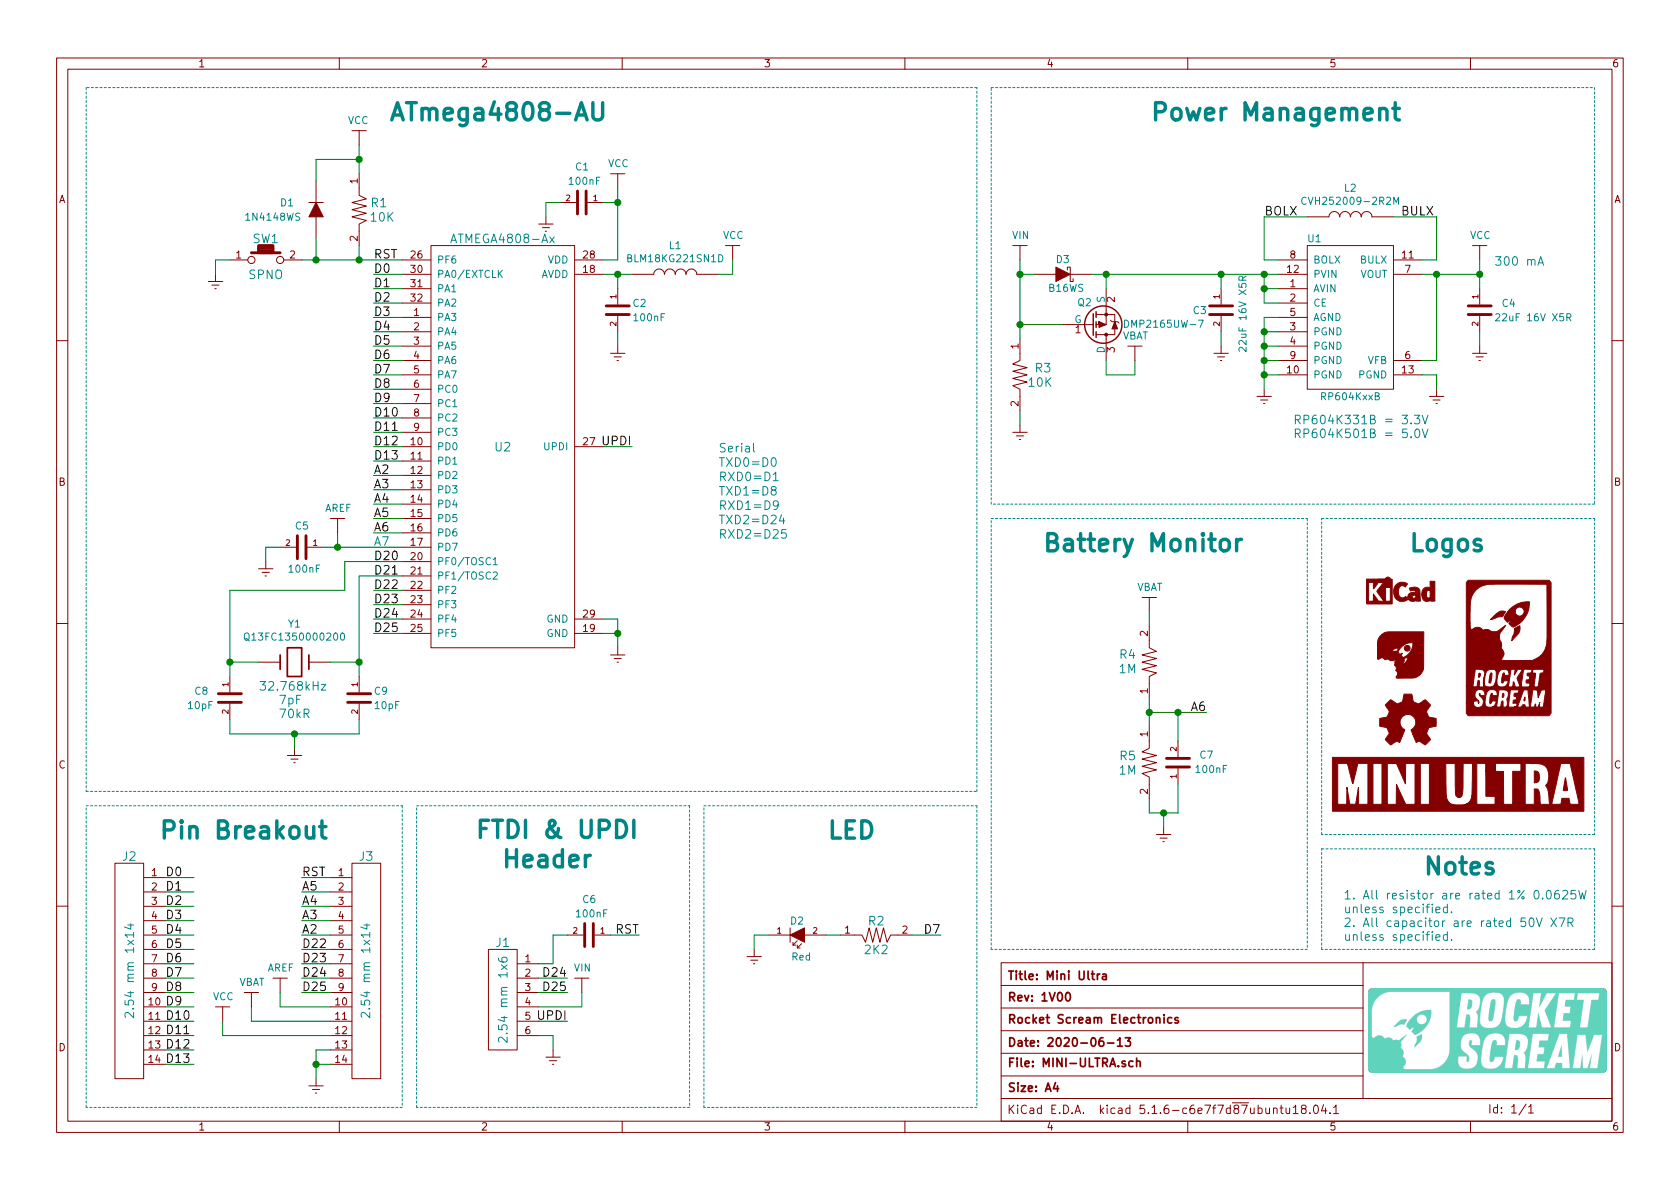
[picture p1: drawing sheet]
EESchema Schematic File Version 4
EELAYER 30 0
EELAYER END
$Descr A4 11693 8268
encoding utf-8
Sheet 1 1
Title "Mini Ultra"
Date "2020-06-13"
Rev "1V00"
Comp "Rocket Scream Electronics"
Comment1 ""
Comment2 ""
Comment3 ""
Comment4 ""
$EndDescr
$Comp
L RocketScreamKiCadLib:INDUCTOR L1
U 1 1
P 4700 1900
F 0 "L1" H 4700 2102 50  0000 C CNN
F 1 "BLM18KG221SN1D" H 4700 2011 50  0000 C CNN
F 2 "RocketScreamKiCadLib:I_0603" H 4700 1750 60  0001 C CNN
F 3 "" V 4700 1900 60  0000 C CNN
	1    4700 1900
	1    0    0    -1  
$EndComp
Text Notes 8000 850  0    120  ~ 24
Power Management
$Comp
L RocketScreamKiCadLib:CAPACITOR-CERAMIC C4
U 1 1
P 10300 2150
F 0 "C4" H 10450 2200 50  0000 L CNN
F 1 "22uF 16V X5R" H 10400 2100 50  0000 L CNN
F 2 "RocketScreamKiCadLib:C_0805" H 10300 1950 30  0001 C CNN
F 3 "" H 10300 2150 60  0000 C CNN
	1    10300 2150
	1    0    0    -1  
$EndComp
$Comp
L RocketScreamKiCadLib:CAPACITOR-CERAMIC C3
U 1 1
P 8500 2150
F 0 "C3" H 8300 2150 50  0000 L CNN
F 1 "22uF 16V X5R" V 8650 1850 50  0000 L CNN
F 2 "RocketScreamKiCadLib:C_0805" H 8500 1950 30  0001 C CNN
F 3 "" H 8500 2150 60  0000 C CNN
	1    8500 2150
	1    0    0    -1  
$EndComp
$Comp
L RocketScreamKiCadLib:GND #PWR01
U 1 1
P 8800 2700
F 0 "#PWR01" H 8800 2450 50  0001 C CNN
F 1 "GND" H 8800 2550 50  0001 C CNN
F 2 "" H 8800 2700 60  0000 C CNN
F 3 "" H 8800 2700 60  0000 C CNN
	1    8800 2700
	1    0    0    -1  
$EndComp
$Comp
L RocketScreamKiCadLib:GND #PWR02
U 1 1
P 10300 2400
F 0 "#PWR02" H 10300 2150 50  0001 C CNN
F 1 "GND" H 10300 2250 50  0001 C CNN
F 2 "" H 10300 2400 60  0000 C CNN
F 3 "" H 10300 2400 60  0000 C CNN
	1    10300 2400
	1    0    0    -1  
$EndComp
$Comp
L RocketScreamKiCadLib:GND #PWR03
U 1 1
P 8500 2400
F 0 "#PWR03" H 8500 2150 50  0001 C CNN
F 1 "GND" H 8500 2250 50  0001 C CNN
F 2 "" H 8500 2400 60  0000 C CNN
F 3 "" H 8500 2400 60  0000 C CNN
	1    8500 2400
	1    0    0    -1  
$EndComp
Text Notes 2700 850  0    120  ~ 24
ATmega4808-AU
$Comp
L RocketScreamKiCadLib:CAPACITOR-CERAMIC C1
U 1 1
P 4050 1400
F 0 "C1" V 3800 1350 50  0000 L CNN
F 1 "100nF" V 3900 1300 50  0000 L CNN
F 2 "RocketScreamKiCadLib:C_0603" H 4050 1200 30  0001 C CNN
F 3 "" H 4050 1400 60  0000 C CNN
	1    4050 1400
	0    1    1    0   
$EndComp
$Comp
L RocketScreamKiCadLib:GND #PWR06
U 1 1
P 3800 1500
F 0 "#PWR06" H 3800 1250 50  0001 C CNN
F 1 "GND" H 3800 1350 50  0001 C CNN
F 2 "" H 3800 1500 60  0000 C CNN
F 3 "" H 3800 1500 60  0000 C CNN
	1    3800 1500
	1    0    0    -1  
$EndComp
$Comp
L RocketScreamKiCadLib:CAPACITOR-CERAMIC C2
U 1 1
P 4300 2150
F 0 "C2" H 4400 2200 50  0000 L CNN
F 1 "100nF" H 4400 2100 50  0000 L CNN
F 2 "RocketScreamKiCadLib:C_0603" H 4300 1950 30  0001 C CNN
F 3 "" H 4300 2150 60  0000 C CNN
	1    4300 2150
	1    0    0    -1  
$EndComp
Text Label 2600 2200 0    60   ~ 0
D3
Text Label 2600 2300 0    60   ~ 0
D4
$Comp
L RocketScreamKiCadLib:DIODE D1
U 1 1
P 2200 1450
F 0 "D1" V 2150 1600 50  0000 L CNN
F 1 "1N4148WS" V 2250 1550 50  0000 L CNN
F 2 "RocketScreamKiCadLib:SOD-323" H 2200 1250 60  0001 C CNN
F 3 "" H 2200 1450 60  0000 C CNN
	1    2200 1450
	0    -1   1    0   
$EndComp
$Comp
L RocketScreamKiCadLib:RESISTOR R1
U 1 1
P 2500 1450
F 0 "R1" V 2450 1250 60  0000 L CNN
F 1 "10K" V 2550 1200 60  0000 L CNN
F 2 "RocketScreamKiCadLib:R_0603" H 2500 1250 60  0001 C CNN
F 3 "" H 2500 1450 60  0000 C CNN
	1    2500 1450
	0    -1   1    0   
$EndComp
$Comp
L RocketScreamKiCadLib:TACT-SWITCH_2Pins SW1
U 1 1
P 1850 1800
F 0 "SW1" H 1850 1950 60  0000 C CNN
F 1 "SPNO" H 1850 1700 60  0000 C CNN
F 2 "RocketScreamKiCadLib:TS-107A" H 1850 1600 60  0001 C CNN
F 3 "" H 1850 1800 60  0000 C CNN
	1    1850 1800
	1    0    0    -1  
$EndComp
$Comp
L RocketScreamKiCadLib:GND #PWR09
U 1 1
P 1500 1900
F 0 "#PWR09" H 1500 1650 50  0001 C CNN
F 1 "GND" H 1500 1750 50  0001 C CNN
F 2 "" H 1500 1900 60  0000 C CNN
F 3 "" H 1500 1900 60  0000 C CNN
	1    1500 1900
	-1   0    0    -1  
$EndComp
Text Label 2600 2400 0    60   ~ 0
D5
Text Label 2600 2500 0    60   ~ 0
D6
Text Label 2600 2600 0    60   ~ 0
D7
Text Label 2600 2700 0    60   ~ 0
D8
Text Label 2600 2800 0    60   ~ 0
D9
Text Label 2600 2900 0    60   ~ 0
D10
Text Label 2600 3000 0    60   ~ 0
D11
Text Label 2600 3100 0    60   ~ 0
D12
$Comp
L RocketScreamKiCadLib:GND #PWR010
U 1 1
P 4300 2400
F 0 "#PWR010" H 4300 2150 50  0001 C CNN
F 1 "GND" H 4300 2250 50  0001 C CNN
F 2 "" H 4300 2400 60  0000 C CNN
F 3 "" H 4300 2400 60  0000 C CNN
	1    4300 2400
	1    0    0    -1  
$EndComp
Text Label 2600 3200 0    60   ~ 0
D13
Text Label 2600 3300 0    60   ~ 0
A2
Text Label 2600 3400 0    60   ~ 0
A3
Text Label 2600 3500 0    60   ~ 0
A4
Text Label 2600 3600 0    60   ~ 0
A5
Text Label 2600 1800 0    60   ~ 0
RST
Text Label 2600 1900 0    60   ~ 0
D0
Text Label 2600 2000 0    60   ~ 0
D1
Text Label 2600 2100 0    60   ~ 0
D2
$Comp
L RocketScreamKiCadLib:CAPACITOR-CERAMIC C5
U 1 1
P 2100 3800
F 0 "C5" V 1950 3750 50  0000 L CNN
F 1 "100nF" V 2250 3700 50  0000 L CNN
F 2 "RocketScreamKiCadLib:C_0603" H 2100 3600 30  0001 C CNN
F 3 "" H 2100 3800 60  0000 C CNN
	1    2100 3800
	0    1    1    0   
$EndComp
$Comp
L RocketScreamKiCadLib:GND #PWR012
U 1 1
P 1850 3900
F 0 "#PWR012" H 1850 3650 50  0001 C CNN
F 1 "GND" H 1850 3750 50  0001 C CNN
F 2 "" H 1850 3900 60  0000 C CNN
F 3 "" H 1850 3900 60  0000 C CNN
	1    1850 3900
	1    0    0    -1  
$EndComp
$Comp
L RocketScreamKiCadLib:AREF #PWR013
U 1 1
P 2350 3700
F 0 "#PWR013" H 2350 3550 50  0001 C CNN
F 1 "AREF" H 2355 3873 50  0000 C CNN
F 2 "" H 2350 3700 60  0000 C CNN
F 3 "" H 2350 3700 60  0000 C CNN
	1    2350 3700
	1    0    0    -1  
$EndComp
$Comp
L RocketScreamKiCadLib:LED-SINGLE D2
U 1 1
P 5550 6500
F 0 "D2" H 5600 6600 50  0000 R CNN
F 1 "Red" H 5650 6350 50  0000 R CNN
F 2 "RocketScreamKiCadLib:LED_0603" H 5550 6250 60  0001 C CNN
F 3 "" H 5550 6500 60  0000 C CNN
	1    5550 6500
	1    0    0    -1  
$EndComp
$Comp
L RocketScreamKiCadLib:RESISTOR R2
U 1 1
P 6100 6500
F 0 "R2" H 6100 6600 60  0000 C CNN
F 1 "2K2" H 6100 6400 60  0000 C CNN
F 2 "RocketScreamKiCadLib:R_0603" H 6100 6300 60  0001 C CNN
F 3 "" H 6100 6500 60  0000 C CNN
	1    6100 6500
	1    0    0    -1  
$EndComp
Text Notes 5750 5850 0    120  ~ 24
LED
Text Notes 9350 6550 0    60   ~ 0
1. All resistor are rated 1% 0.0625W \nunless specified.\n2. All capacitor are rated 50V X7R \nunless specified.
Text Label 6550 6500 2    60   ~ 0
D7
Wire Notes Line
	6900 6600 6900 3600
Wire Notes Line
	9100 6600 6900 6600
Wire Notes Line
	9100 3600 9100 6600
Wire Notes Line
	6900 3600 9100 3600
Wire Notes Line
	11100 6600 9200 6600
Wire Notes Line
	11100 5900 11100 6600
Wire Notes Line
	9200 5900 11100 5900
Wire Notes Line
	9200 6600 9200 5900
Wire Wire Line
	6350 6500 6550 6500
Wire Wire Line
	1850 3800 1850 3900
Wire Wire Line
	2350 3700 2350 3800
Wire Wire Line
	2800 2100 2600 2100
Wire Wire Line
	2800 2000 2600 2000
Wire Wire Line
	2800 1900 2600 1900
Wire Wire Line
	2800 3600 2600 3600
Wire Wire Line
	2800 3500 2600 3500
Wire Wire Line
	5100 1900 5000 1900
Wire Wire Line
	5100 1800 5100 1900
Wire Wire Line
	4300 2300 4300 2400
Connection ~ 4300 1900
Wire Wire Line
	4300 1900 4400 1900
Wire Wire Line
	4300 1900 4300 2000
Wire Wire Line
	4200 1900 4300 1900
Wire Wire Line
	2600 3300 2800 3300
Wire Wire Line
	2600 3400 2800 3400
Wire Wire Line
	2600 3700 2800 3700
Wire Wire Line
	2600 3200 2800 3200
Wire Wire Line
	2800 3100 2600 3100
Wire Wire Line
	2800 3000 2600 3000
Wire Wire Line
	2800 2900 2600 2900
Wire Wire Line
	2800 2800 2600 2800
Wire Wire Line
	2800 2700 2600 2700
Wire Wire Line
	2800 2600 2600 2600
Wire Wire Line
	2800 2500 2600 2500
Wire Wire Line
	2800 2400 2600 2400
Wire Wire Line
	1500 1800 1500 1900
Wire Wire Line
	1600 1800 1500 1800
Connection ~ 2500 1100
Wire Wire Line
	2200 1800 2200 1650
Wire Wire Line
	2500 1700 2500 1800
Wire Wire Line
	2200 1100 2200 1250
Wire Wire Line
	2500 1100 2200 1100
Wire Wire Line
	2500 1000 2500 1100
Wire Wire Line
	2500 1100 2500 1200
Wire Wire Line
	2800 2200 2600 2200
Wire Wire Line
	2800 2300 2600 2300
Wire Wire Line
	4200 1400 4300 1400
Wire Wire Line
	3800 1500 3800 1400
Wire Wire Line
	4300 1800 4200 1800
Wire Wire Line
	4300 1800 4300 1400
Wire Notes Line
	6800 600  600  600 
Wire Notes Line
	6800 5500 6800 600 
Wire Notes Line
	600  5500 6800 5500
Wire Notes Line
	600  600  600  5500
Connection ~ 10300 1900
Connection ~ 8500 1900
Wire Wire Line
	8500 2300 8500 2400
Wire Wire Line
	10300 2300 10300 2400
Wire Wire Line
	10300 1800 10300 1900
Wire Wire Line
	10300 1900 10300 2000
Wire Wire Line
	8500 1900 8500 2000
Wire Notes Line
	2900 7700 2900 5600
Wire Notes Line
	4800 7700 2900 7700
Wire Notes Line
	4800 5600 4800 7700
Wire Notes Line
	2900 5600 4800 5600
Wire Notes Line
	6900 3500 6900 600 
Wire Notes Line
	11100 3500 6900 3500
Wire Notes Line
	11100 600  11100 3500
Wire Notes Line
	6900 600  11100 600 
Wire Notes Line
	600  7700 600  5600
Wire Notes Line
	2800 7700 600  7700
Wire Notes Line
	2800 5600 2800 7700
Wire Notes Line
	600  5600 2800 5600
$Comp
L RocketScreamKiCadLib:GND #PWR016
U 1 1
P 5250 6600
F 0 "#PWR016" H 5250 6350 50  0001 C CNN
F 1 "GND" H 5250 6450 50  0001 C CNN
F 2 "" H 5250 6600 60  0000 C CNN
F 3 "" H 5250 6600 60  0000 C CNN
	1    5250 6600
	1    0    0    -1  
$EndComp
Wire Wire Line
	5250 6500 5250 6600
Wire Wire Line
	5350 6500 5250 6500
Text Notes 9900 6100 0    120  ~ 24
Notes
$Comp
L RocketScreamKiCadLib:CONN-HDR-1x14 J2
U 1 1
P 900 6750
F 0 "J2" H 900 7550 60  0000 C CNN
F 1 "2.54 mm 1x14" V 900 6750 60  0000 C CNN
F 2 "RocketScreamKiCadLib:HDR_1x14_Pitch2.54mm" H 900 5850 60  0001 C CNN
F 3 "" H 900 6900 60  0000 C CNN
	1    900  6750
	1    0    0    -1  
$EndComp
$Comp
L RocketScreamKiCadLib:CONN-HDR-1x14 J3
U 1 1
P 2550 6750
F 0 "J3" H 2550 7550 60  0000 C CNN
F 1 "2.54 mm 1x14" V 2550 6750 60  0000 C CNN
F 2 "RocketScreamKiCadLib:HDR_1x14_Pitch2.54mm" H 2550 5850 60  0001 C CNN
F 3 "" H 2550 6900 60  0000 C CNN
	1    2550 6750
	-1   0    0    -1  
$EndComp
$Comp
L RocketScreamKiCadLib:CONN-HDR-1x6 J1
U 1 1
P 3500 6950
F 0 "J1" H 3500 7350 60  0000 C CNN
F 1 "2.54 mm 1x6" V 3500 6950 60  0000 C CNN
F 2 "RocketScreamKiCadLib:HDR_1x6_Pitch2.54mm" H 3500 6400 60  0001 C CNN
F 3 "" H 3500 6700 60  0000 C CNN
	1    3500 6950
	1    0    0    -1  
$EndComp
$Comp
L RocketScreamKiCadLib:CAPACITOR-CERAMIC C6
U 1 1
P 4100 6500
F 0 "C6" V 3850 6450 50  0000 L CNN
F 1 "100nF" V 3950 6400 50  0000 L CNN
F 2 "RocketScreamKiCadLib:C_0603" H 4100 6300 30  0001 C CNN
F 3 "" H 4100 6500 60  0000 C CNN
	1    4100 6500
	0    1    1    0   
$EndComp
Text Label 4450 6500 2    60   ~ 0
RST
Wire Wire Line
	4250 6500 4450 6500
$Comp
L RocketScreamKiCadLib:GND #PWR017
U 1 1
P 3850 7300
F 0 "#PWR017" H 3850 7050 50  0001 C CNN
F 1 "GND" H 3850 7150 50  0001 C CNN
F 2 "" H 3850 7300 60  0000 C CNN
F 3 "" H 3850 7300 60  0000 C CNN
	1    3850 7300
	1    0    0    -1  
$EndComp
Wire Wire Line
	3750 7200 3850 7200
Wire Wire Line
	3850 7200 3850 7300
Wire Wire Line
	1150 6100 1350 6100
Wire Wire Line
	1350 6200 1150 6200
Wire Wire Line
	1350 6300 1150 6300
Wire Wire Line
	1150 6400 1350 6400
Wire Wire Line
	1350 6500 1150 6500
Wire Wire Line
	1350 6600 1150 6600
Wire Wire Line
	1350 6700 1150 6700
Wire Wire Line
	1350 6800 1150 6800
Wire Wire Line
	1350 6900 1150 6900
Wire Wire Line
	1350 7000 1150 7000
Wire Wire Line
	1350 7100 1150 7100
Wire Wire Line
	1350 7200 1150 7200
Wire Wire Line
	1350 7300 1150 7300
Wire Wire Line
	1350 7400 1150 7400
Text Label 1150 6100 0    60   ~ 0
D0
Text Label 1150 6200 0    60   ~ 0
D1
Text Label 1150 6300 0    60   ~ 0
D2
Text Label 1150 6400 0    60   ~ 0
D3
Text Label 1150 6500 0    60   ~ 0
D4
Text Label 1150 6600 0    60   ~ 0
D5
Text Label 1150 6700 0    60   ~ 0
D6
Text Label 1150 6800 0    60   ~ 0
D7
Text Label 1150 6900 0    60   ~ 0
D8
Text Label 1150 7000 0    60   ~ 0
D9
Text Label 1150 7100 0    60   ~ 0
D10
Text Label 1150 7200 0    60   ~ 0
D11
Text Label 1150 7300 0    60   ~ 0
D12
Text Label 1150 7400 0    60   ~ 0
D13
$Comp
L RocketScreamKiCadLib:GND #PWR019
U 1 1
P 2200 7500
F 0 "#PWR019" H 2200 7250 50  0001 C CNN
F 1 "GND" H 2200 7350 50  0001 C CNN
F 2 "" H 2200 7500 60  0000 C CNN
F 3 "" H 2200 7500 60  0000 C CNN
	1    2200 7500
	1    0    0    -1  
$EndComp
Wire Wire Line
	2300 7300 2200 7300
Wire Wire Line
	2200 7300 2200 7400
Wire Wire Line
	2200 7400 2200 7500
Wire Wire Line
	2300 7400 2200 7400
Connection ~ 2200 7400
$Comp
L RocketScreamKiCadLib:VIN #PWR021
U 1 1
P 4050 6900
F 0 "#PWR021" H 4050 6750 50  0001 C CNN
F 1 "VIN" H 4055 7073 50  0000 C CNN
F 2 "" H 4050 6900 60  0000 C CNN
F 3 "" H 4050 6900 60  0000 C CNN
	1    4050 6900
	1    0    0    -1  
$EndComp
$Comp
L RocketScreamKiCadLib:AREF #PWR022
U 1 1
P 1950 6900
F 0 "#PWR022" H 1950 6750 50  0001 C CNN
F 1 "AREF" H 1955 7073 50  0000 C CNN
F 2 "" H 1950 6900 60  0000 C CNN
F 3 "" H 1950 6900 60  0000 C CNN
	1    1950 6900
	1    0    0    -1  
$EndComp
Wire Wire Line
	2300 6900 2100 6900
Wire Wire Line
	2300 6800 2100 6800
Wire Wire Line
	2300 6700 2100 6700
Wire Wire Line
	2300 6600 2100 6600
Wire Wire Line
	2300 6500 2100 6500
Wire Wire Line
	2300 6400 2100 6400
Wire Wire Line
	2300 6300 2100 6300
Wire Wire Line
	2300 6200 2100 6200
Wire Wire Line
	2300 6100 2100 6100
Wire Wire Line
	2300 7000 1950 7000
Wire Wire Line
	1950 7000 1950 6900
Wire Wire Line
	2300 7100 1750 7100
Wire Wire Line
	1750 7100 1750 7000
Wire Wire Line
	1550 7100 1550 7200
Wire Wire Line
	1550 7200 2300 7200
Text Label 2100 6100 0    60   ~ 0
RST
Text Label 2100 6200 0    60   ~ 0
A5
Text Label 2100 6300 0    60   ~ 0
A4
Text Label 2100 6400 0    60   ~ 0
A3
Text Label 2100 6500 0    60   ~ 0
A2
Wire Wire Line
	3750 6800 3950 6800
Wire Wire Line
	3750 6900 3950 6900
Wire Wire Line
	3950 6500 3850 6500
Wire Wire Line
	3850 6500 3850 6700
Wire Wire Line
	3850 6700 3750 6700
Wire Wire Line
	3750 7000 4050 7000
Wire Wire Line
	4050 7000 4050 6900
$Comp
L RocketScreamKiCadLib:LOGO-KICAD LOGO1
U 1 1
P 9750 4100
F 0 "LOGO1" H 9904 4098 60  0001 L CNN
F 1 "LOGO-KICAD" H 9750 4000 60  0001 C CNN
F 2 "RocketScreamKiCadLib:LOGO-KICAD_XXXSmall" H 9750 3900 60  0001 C CNN
F 3 "" H 9750 4100 60  0000 C CNN
	1    9750 4100
	1    0    0    -1  
$EndComp
Wire Notes Line
	9200 3600 11100 3600
Wire Notes Line
	11100 3600 11100 5800
Wire Notes Line
	11100 5800 9200 5800
Wire Notes Line
	9200 5800 9200 3600
Text Notes 9800 3850 0    120  ~ 24
Logos
Text Notes 3300 6050 0    120  ~ 24
FTDI & UPDI\n  Header
Text Notes 1100 5850 0    120  ~ 24
Pin Breakout
$Comp
L RocketScreamKiCadLib:GND #PWR0103
U 1 1
P 10000 2700
F 0 "#PWR0103" H 10000 2450 50  0001 C CNN
F 1 "GND" H 10000 2550 50  0001 C CNN
F 2 "" H 10000 2700 60  0000 C CNN
F 3 "" H 10000 2700 60  0000 C CNN
	1    10000 2700
	1    0    0    -1  
$EndComp
Wire Wire Line
	8900 2600 8800 2600
Wire Wire Line
	8800 2600 8800 2700
Wire Wire Line
	9900 2600 10000 2600
Wire Wire Line
	10000 2600 10000 2700
Wire Wire Line
	8900 2500 8800 2500
Wire Wire Line
	8800 2500 8800 2400
Wire Wire Line
	8800 2400 8900 2400
Wire Wire Line
	8900 2300 8800 2300
Wire Wire Line
	8800 2300 8800 2400
Connection ~ 8800 2400
Wire Wire Line
	8900 2200 8800 2200
Wire Wire Line
	8800 2200 8800 2300
Connection ~ 8800 2300
Wire Wire Line
	8900 2100 8800 2100
Wire Wire Line
	8500 1900 8800 1900
Wire Wire Line
	8900 2000 8800 2000
Wire Wire Line
	8800 2000 8800 1900
Wire Wire Line
	8800 1900 8900 1900
Wire Wire Line
	8900 1800 8800 1800
$Comp
L RocketScreamKiCadLib:INDUCTOR L2
U 1 1
P 9400 1500
F 0 "L2" H 9400 1702 50  0000 C CNN
F 1 "CVH252009-2R2M" H 9400 1611 50  0000 C CNN
F 2 "RocketScreamKiCadLib:I_2520" H 9400 1350 60  0001 C CNN
F 3 "" V 9400 1500 60  0000 C CNN
	1    9400 1500
	1    0    0    -1  
$EndComp
Wire Wire Line
	9100 1500 8800 1500
Wire Wire Line
	8800 1500 8800 1800
Wire Wire Line
	9700 1500 10000 1500
Wire Wire Line
	10000 1500 10000 1800
$Comp
L RocketScreamKiCadLib:MOSFET-P Q2
U 1 1
P 7700 2250
F 0 "Q2" H 7550 2100 50  0000 C CNN
F 1 "DMP2165UW-7" H 8100 2250 50  0000 C CNN
F 2 "RocketScreamKiCadLib:SOT-323" H 7700 1950 29  0001 C CNN
F 3 "" H 7600 2250 60  0000 C CNN
	1    7700 2250
	1    0    0    1   
$EndComp
$Comp
L RocketScreamKiCadLib:DIODE_Schottky D3
U 1 1
P 7400 1900
F 0 "D3" H 7350 1800 50  0000 L CNN
F 1 "B16WS" H 7250 2000 50  0000 L CNN
F 2 "RocketScreamKiCadLib:SOD-323" H 7400 1700 60  0001 C CNN
F 3 "" H 7400 1900 60  0000 C CNN
	1    7400 1900
	-1   0    0    1   
$EndComp
$Comp
L RocketScreamKiCadLib:RESISTOR R3
U 1 1
P 7100 2600
F 0 "R3" V 7050 2700 60  0000 L CNN
F 1 "10K" V 7150 2650 60  0000 L CNN
F 2 "RocketScreamKiCadLib:R_0603" H 7100 2400 60  0001 C CNN
F 3 "" H 7100 2600 60  0000 C CNN
	1    7100 2600
	0    1    1    0   
$EndComp
Wire Wire Line
	7900 2600 7700 2600
$Comp
L RocketScreamKiCadLib:GND #PWR0105
U 1 1
P 7100 2950
F 0 "#PWR0105" H 7100 2700 50  0001 C CNN
F 1 "GND" H 7100 2800 50  0001 C CNN
F 2 "" H 7100 2950 60  0000 C CNN
F 3 "" H 7100 2950 60  0000 C CNN
	1    7100 2950
	1    0    0    -1  
$EndComp
Wire Wire Line
	7100 2850 7100 2950
Text Label 8800 1500 0    60   ~ 0
BOLX
Text Label 9750 1500 0    60   ~ 0
BULX
$Comp
L RocketScreamKiCadLib:RP604Kxxx U1
U 1 1
P 9400 2200
F 0 "U1" H 9150 2750 50  0000 C CNN
F 1 "RP604KxxB" H 9400 1650 50  0000 C CNN
F 2 "RocketScreamKiCadLib:DFN-12" H 9400 1550 50  0001 C CNN
F 3 "https://www.e-devices.ricoh.co.jp/en/products/power/dcdc/rp604/rp604-ea.pdf" H 9400 1450 50  0001 C CNN
	1    9400 2200
	1    0    0    -1  
$EndComp
Wire Wire Line
	9900 1800 10000 1800
Wire Wire Line
	9900 2500 10000 2500
Wire Wire Line
	9900 1900 10000 1900
Wire Wire Line
	10000 1900 10000 2500
Connection ~ 10000 1900
Wire Wire Line
	10000 1900 10300 1900
Connection ~ 8800 1900
Wire Wire Line
	8800 2100 8800 2000
Connection ~ 8800 2000
Wire Wire Line
	8800 2500 8800 2600
Connection ~ 8800 2500
Connection ~ 8800 2600
$Comp
L RocketScreamKiCadLib:LOGO-ROCKET-SCREAM-WITHOUT-TEXT LOGO3
U 1 1
P 9750 4550
F 0 "LOGO3" H 9750 4800 60  0001 C CNN
F 1 "LOGO-ROCKET-SCREAM-WITHOUT-TEXT" H 9700 4300 60  0001 C CNN
F 2 "RocketScreamKiCadLib:LOGO-ROCKET-SCREAM_Without_Text_XXXXSmall" H 9650 4700 60  0001 C CNN
F 3 "" H 9750 4550 60  0001 C CNN
	1    9750 4550
	1    0    0    -1  
$EndComp
Wire Wire Line
	7900 2500 7900 2600
Wire Wire Line
	7400 2250 7100 2250
Wire Wire Line
	7100 2250 7100 2350
Wire Wire Line
	7200 1900 7100 1900
Wire Wire Line
	7100 1900 7100 2250
Connection ~ 7100 2250
Wire Wire Line
	7600 1900 7700 1900
Wire Wire Line
	7700 1900 7700 2000
Wire Wire Line
	7700 2500 7700 2600
Wire Wire Line
	7100 1800 7100 1900
Connection ~ 7100 1900
Wire Wire Line
	7700 1900 8500 1900
Connection ~ 7700 1900
$Comp
L RocketScreamKiCadLib:VIN #PWR0102
U 1 1
P 7100 1800
F 0 "#PWR0102" H 7100 1650 50  0001 C CNN
F 1 "VIN" H 7105 1973 50  0000 C CNN
F 2 "" H 7100 1800 60  0000 C CNN
F 3 "" H 7100 1800 60  0000 C CNN
	1    7100 1800
	1    0    0    -1  
$EndComp
$Comp
L RocketScreamKiCadLib:VBAT #PWR0106
U 1 1
P 7900 2500
F 0 "#PWR0106" H 7900 2350 50  0001 C CNN
F 1 "VBAT" H 7905 2673 50  0000 C CNN
F 2 "" H 7900 2500 60  0000 C CNN
F 3 "" H 7900 2500 60  0000 C CNN
	1    7900 2500
	1    0    0    -1  
$EndComp
$Comp
L RocketScreamKiCadLib:VBAT #PWR0107
U 1 1
P 1750 7000
F 0 "#PWR0107" H 1750 6850 50  0001 C CNN
F 1 "VBAT" H 1755 7173 50  0000 C CNN
F 2 "" H 1750 7000 60  0000 C CNN
F 3 "" H 1750 7000 60  0000 C CNN
	1    1750 7000
	1    0    0    -1  
$EndComp
$Comp
L RocketScreamKiCadLib:VCC #PWR0104
U 1 1
P 10300 1800
F 0 "#PWR0104" H 10300 1650 50  0001 C CNN
F 1 "VCC" H 10305 1973 50  0000 C CNN
F 2 "" H 10300 1800 60  0000 C CNN
F 3 "" H 10300 1800 60  0000 C CNN
	1    10300 1800
	1    0    0    -1  
$EndComp
$Comp
L RocketScreamKiCadLib:VCC #PWR0108
U 1 1
P 4300 1300
F 0 "#PWR0108" H 4300 1150 50  0001 C CNN
F 1 "VCC" H 4305 1473 50  0000 C CNN
F 2 "" H 4300 1300 60  0000 C CNN
F 3 "" H 4300 1300 60  0000 C CNN
	1    4300 1300
	1    0    0    -1  
$EndComp
$Comp
L RocketScreamKiCadLib:VCC #PWR0109
U 1 1
P 2500 1000
F 0 "#PWR0109" H 2500 850 50  0001 C CNN
F 1 "VCC" H 2505 1173 50  0000 C CNN
F 2 "" H 2500 1000 60  0000 C CNN
F 3 "" H 2500 1000 60  0000 C CNN
	1    2500 1000
	-1   0    0    -1  
$EndComp
$Comp
L RocketScreamKiCadLib:VCC #PWR0110
U 1 1
P 5100 1800
F 0 "#PWR0110" H 5100 1650 50  0001 C CNN
F 1 "VCC" H 5105 1973 50  0000 C CNN
F 2 "" H 5100 1800 60  0000 C CNN
F 3 "" H 5100 1800 60  0000 C CNN
	1    5100 1800
	1    0    0    -1  
$EndComp
$Comp
L RocketScreamKiCadLib:VCC #PWR0111
U 1 1
P 1550 7100
F 0 "#PWR0111" H 1550 6950 50  0001 C CNN
F 1 "VCC" H 1555 7273 50  0000 C CNN
F 2 "" H 1550 7100 60  0000 C CNN
F 3 "" H 1550 7100 60  0000 C CNN
	1    1550 7100
	1    0    0    -1  
$EndComp
Text Notes 9000 3050 0    60   ~ 0
RP604K331B = 3.3V\nRP604K501B = 5.0V
$Comp
L RocketScreamKiCadLib:LOGO-ROCKET-SCREAM-VERTICAL LOGO2
U 1 1
P 10500 4500
F 0 "LOGO2" H 10500 3950 60  0001 C CNN
F 1 "LOGO-ROCKET-SCREAM-VERTICAL" H 10500 5050 60  0001 C CNN
F 2 "RocketScreamKiCadLib:LOGO-ROCKET-SCREAM_Vertical_XSmall" H 10400 3850 50  0001 C CNN
F 3 "" H 10500 4500 50  0001 C CNN
	1    10500 4500
	1    0    0    -1  
$EndComp
Text Notes 7250 3850 0    120  ~ 24
Battery Monitor
Wire Notes Line
	4900 5600 6800 5600
Wire Notes Line
	6800 5600 6800 7700
Wire Notes Line
	6800 7700 4900 7700
Wire Notes Line
	4900 7700 4900 5600
$Comp
L RocketScreamKiCadLib:RESISTOR R4
U 1 1
P 8000 4600
F 0 "R4" V 8050 4750 60  0000 C CNN
F 1 "1M" V 7950 4750 60  0000 C CNN
F 2 "RocketScreamKiCadLib:R_0603" H 8000 4400 60  0001 C CNN
F 3 "" H 8000 4600 60  0000 C CNN
	1    8000 4600
	0    -1   -1   0   
$EndComp
$Comp
L RocketScreamKiCadLib:RESISTOR R5
U 1 1
P 8000 5300
F 0 "R5" V 7950 5150 60  0000 C CNN
F 1 "1M" V 8050 5150 60  0000 C CNN
F 2 "RocketScreamKiCadLib:R_0603" H 8000 5100 60  0001 C CNN
F 3 "" H 8000 5300 60  0000 C CNN
	1    8000 5300
	0    1    1    0   
$EndComp
$Comp
L RocketScreamKiCadLib:CAPACITOR-CERAMIC C7
U 1 1
P 8200 5300
F 0 "C7" H 7950 5250 50  0000 L CNN
F 1 "100nF" H 7850 5350 50  0000 L CNN
F 2 "RocketScreamKiCadLib:C_0603" H 8200 5100 30  0001 C CNN
F 3 "" H 8200 5300 60  0000 C CNN
	1    8200 5300
	-1   0    0    1   
$EndComp
$Comp
L RocketScreamKiCadLib:VBAT #PWR04
U 1 1
P 8000 4250
F 0 "#PWR04" H 8000 4100 50  0001 C CNN
F 1 "VBAT" H 8005 4423 50  0000 C CNN
F 2 "" H 8000 4250 60  0000 C CNN
F 3 "" H 8000 4250 60  0000 C CNN
	1    8000 4250
	1    0    0    -1  
$EndComp
$Comp
L RocketScreamKiCadLib:GND #PWR07
U 1 1
P 8100 5750
F 0 "#PWR07" H 8100 5500 50  0001 C CNN
F 1 "GND" H 8100 5600 50  0001 C CNN
F 2 "" H 8100 5750 60  0000 C CNN
F 3 "" H 8100 5750 60  0000 C CNN
	1    8100 5750
	1    0    0    -1  
$EndComp
Wire Wire Line
	8000 4850 8000 4950
Wire Wire Line
	8000 4950 8200 4950
Wire Wire Line
	8200 4950 8200 5150
Connection ~ 8000 4950
Wire Wire Line
	8000 4950 8000 5050
Wire Wire Line
	8000 5550 8000 5650
Wire Wire Line
	8000 5650 8100 5650
Wire Wire Line
	8200 5650 8200 5450
Wire Wire Line
	8000 4250 8000 4350
Wire Wire Line
	8100 5650 8100 5750
Connection ~ 8100 5650
Wire Wire Line
	8100 5650 8200 5650
Wire Wire Line
	8200 4950 8400 4950
Connection ~ 8200 4950
$Comp
L RocketScreamKiCadLib:LOGO-OSHW LOGO4
U 1 1
P 9800 5000
F 0 "LOGO4" H 10024 5000 60  0001 L CNN
F 1 "LOGO-OSHW" H 9800 4750 60  0001 C CNN
F 2 "RocketScreamKiCadLib:LOGO-OSHW_XXSmall" H 9800 4650 60  0001 C CNN
F 3 "" H 9800 5000 60  0001 C CNN
	1    9800 5000
	1    0    0    -1  
$EndComp
Text Label 3950 7100 2    60   ~ 0
UPDI
Wire Wire Line
	3750 7100 3950 7100
$Comp
L RocketScreamKiCadLib:ATMEGAx808-Ax U2
U 1 1
P 3500 3100
F 0 "U2" H 3500 3100 60  0000 C CNN
F 1 "ATMEGA4808-Ax" H 3500 4550 60  0000 C CNN
F 2 "RocketScreamKiCadLib:TQFP-32_7x7mm_Pitch0.8mm" H 3500 1650 60  0001 C CNN
F 3 "http://ww1.microchip.com/downloads/en/DeviceDoc/ATmega808-1608-3208-4808-32-Pin-40002017C.pdf" H 3500 3200 60  0001 C CNN
	1    3500 3100
	1    0    0    -1  
$EndComp
Text Label 4400 3100 2    60   ~ 0
UPDI
Wire Wire Line
	4200 3100 4400 3100
Wire Wire Line
	5750 6500 5850 6500
$Comp
L RocketScreamKiCadLib:GND #PWR05
U 1 1
P 4300 4500
F 0 "#PWR05" H 4300 4250 50  0001 C CNN
F 1 "GND" H 4300 4350 50  0001 C CNN
F 2 "" H 4300 4500 60  0000 C CNN
F 3 "" H 4300 4500 60  0000 C CNN
	1    4300 4500
	1    0    0    -1  
$EndComp
Wire Wire Line
	4200 4400 4300 4400
Wire Wire Line
	4300 4400 4300 4500
Wire Wire Line
	4200 4300 4300 4300
Wire Wire Line
	4300 4300 4300 4400
Connection ~ 4300 4400
Wire Wire Line
	2350 3800 2800 3800
Wire Wire Line
	2250 3800 2350 3800
Connection ~ 2350 3800
Wire Wire Line
	1950 3800 1850 3800
Text Label 2600 3900 0    60   ~ 0
D20
Text Label 2600 4000 0    60   ~ 0
D21
Text Label 2600 4100 0    60   ~ 0
D22
Text Label 2600 4200 0    60   ~ 0
D23
Text Label 2600 4300 0    60   ~ 0
D24
Text Label 2600 4400 0    60   ~ 0
D25
Wire Wire Line
	2800 4100 2600 4100
Wire Wire Line
	2800 4200 2600 4200
Wire Wire Line
	2800 4300 2600 4300
Wire Wire Line
	2800 4400 2600 4400
Text Notes 2600 3800 0    60   ~ 0
A7
Text Label 8400 4950 2    60   ~ 0
A6
Wire Wire Line
	3800 1400 3900 1400
Wire Wire Line
	4300 1300 4300 1400
Connection ~ 4300 1400
Text Notes 5000 3650 0    60   ~ 0
TXD2=D24
Text Notes 5000 3750 0    60   ~ 0
RXD2=D25
Text Label 3950 6900 2    60   ~ 0
D25
Text Label 3950 6800 2    60   ~ 0
D24
Text Label 2100 6600 0    60   ~ 0
D22
Text Label 2100 6700 0    60   ~ 0
D23
Text Label 2100 6800 0    60   ~ 0
D24
Wire Wire Line
	2100 1800 2200 1800
Wire Wire Line
	2200 1800 2500 1800
Connection ~ 2200 1800
Wire Wire Line
	2500 1800 2800 1800
Connection ~ 2500 1800
$Comp
L RocketScreamKiCadLib:CRYSTAL Y1
U 1 1
P 2050 4600
F 0 "Y1" H 2050 4868 50  0000 C CNN
F 1 "Q13FC1350000200" H 2050 4777 50  0000 C CNN
F 2 "RocketScreamKiCadLib:CRYSTAL-3215-2P" H 2050 4350 60  0001 C CNN
F 3 "" H 2050 4600 60  0000 C CNN
	1    2050 4600
	1    0    0    -1  
$EndComp
$Comp
L RocketScreamKiCadLib:CAPACITOR-CERAMIC C8
U 1 1
P 1600 4850
F 0 "C8" H 1350 4900 50  0000 L CNN
F 1 "10pF" H 1300 4800 50  0000 L CNN
F 2 "RocketScreamKiCadLib:C_0603" H 1600 4650 30  0001 C CNN
F 3 "" H 1600 4850 60  0000 C CNN
	1    1600 4850
	1    0    0    -1  
$EndComp
$Comp
L RocketScreamKiCadLib:CAPACITOR-CERAMIC C9
U 1 1
P 2500 4850
F 0 "C9" H 2600 4900 50  0000 L CNN
F 1 "10pF" H 2600 4800 50  0000 L CNN
F 2 "RocketScreamKiCadLib:C_0603" H 2500 4650 30  0001 C CNN
F 3 "" H 2500 4850 60  0000 C CNN
	1    2500 4850
	1    0    0    -1  
$EndComp
Wire Wire Line
	1800 4600 1600 4600
Wire Wire Line
	1600 4600 1600 4700
Wire Wire Line
	2300 4600 2500 4600
Wire Wire Line
	2500 4600 2500 4700
Wire Wire Line
	1600 5000 1600 5100
Wire Wire Line
	1600 5100 2050 5100
Wire Wire Line
	2500 5100 2500 5000
Wire Wire Line
	2050 5100 2050 5200
Connection ~ 2050 5100
Wire Wire Line
	2050 5100 2500 5100
$Comp
L RocketScreamKiCadLib:GND #PWR08
U 1 1
P 2050 5200
F 0 "#PWR08" H 2050 4950 50  0001 C CNN
F 1 "GND" H 2050 5050 50  0001 C CNN
F 2 "" H 2050 5200 60  0000 C CNN
F 3 "" H 2050 5200 60  0000 C CNN
	1    2050 5200
	1    0    0    -1  
$EndComp
Wire Wire Line
	2500 4000 2500 4600
Wire Wire Line
	2500 4000 2800 4000
Connection ~ 2500 4600
Wire Wire Line
	2400 3900 2400 4100
Wire Wire Line
	2400 4100 1600 4100
Wire Wire Line
	1600 4100 1600 4600
Wire Wire Line
	2400 3900 2800 3900
Connection ~ 1600 4600
Text Notes 1800 5000 0    60   ~ 0
32.768kHz\n   7pF\n   70kR
Text Label 2600 3700 0    60   ~ 0
A6
Text Label 2100 6900 0    60   ~ 0
D25
Text Notes 5000 3450 0    60   ~ 0
TXD1=D8
Text Notes 5000 3550 0    60   ~ 0
RXD1=D9
Text Notes 5000 3250 0    60   ~ 0
TXD0=D0
Text Notes 5000 3350 0    60   ~ 0
RXD0=D1
$Comp
L RocketScreamKiCadLib:LOGO-MINI-ULTRA LOGO5
U 1 1
P 10150 5450
F 0 "LOGO5" H 10150 5193 60  0001 C CNN
F 1 "LOGO-MINI-ULTRA" H 10150 5700 60  0001 C CNN
F 2 "RocketScreamKiCadLib:LOGO-MINI-ULTRA_InvertedDualLineSmall" H 10150 5100 60  0001 C CNN
F 3 "" H 10150 5450 60  0001 C CNN
	1    10150 5450
	1    0    0    -1  
$EndComp
Text Notes 5000 3150 0    60   ~ 0
Serial
Text Notes 10400 1850 0    60   ~ 0
300 mA
$EndSCHEMATC
